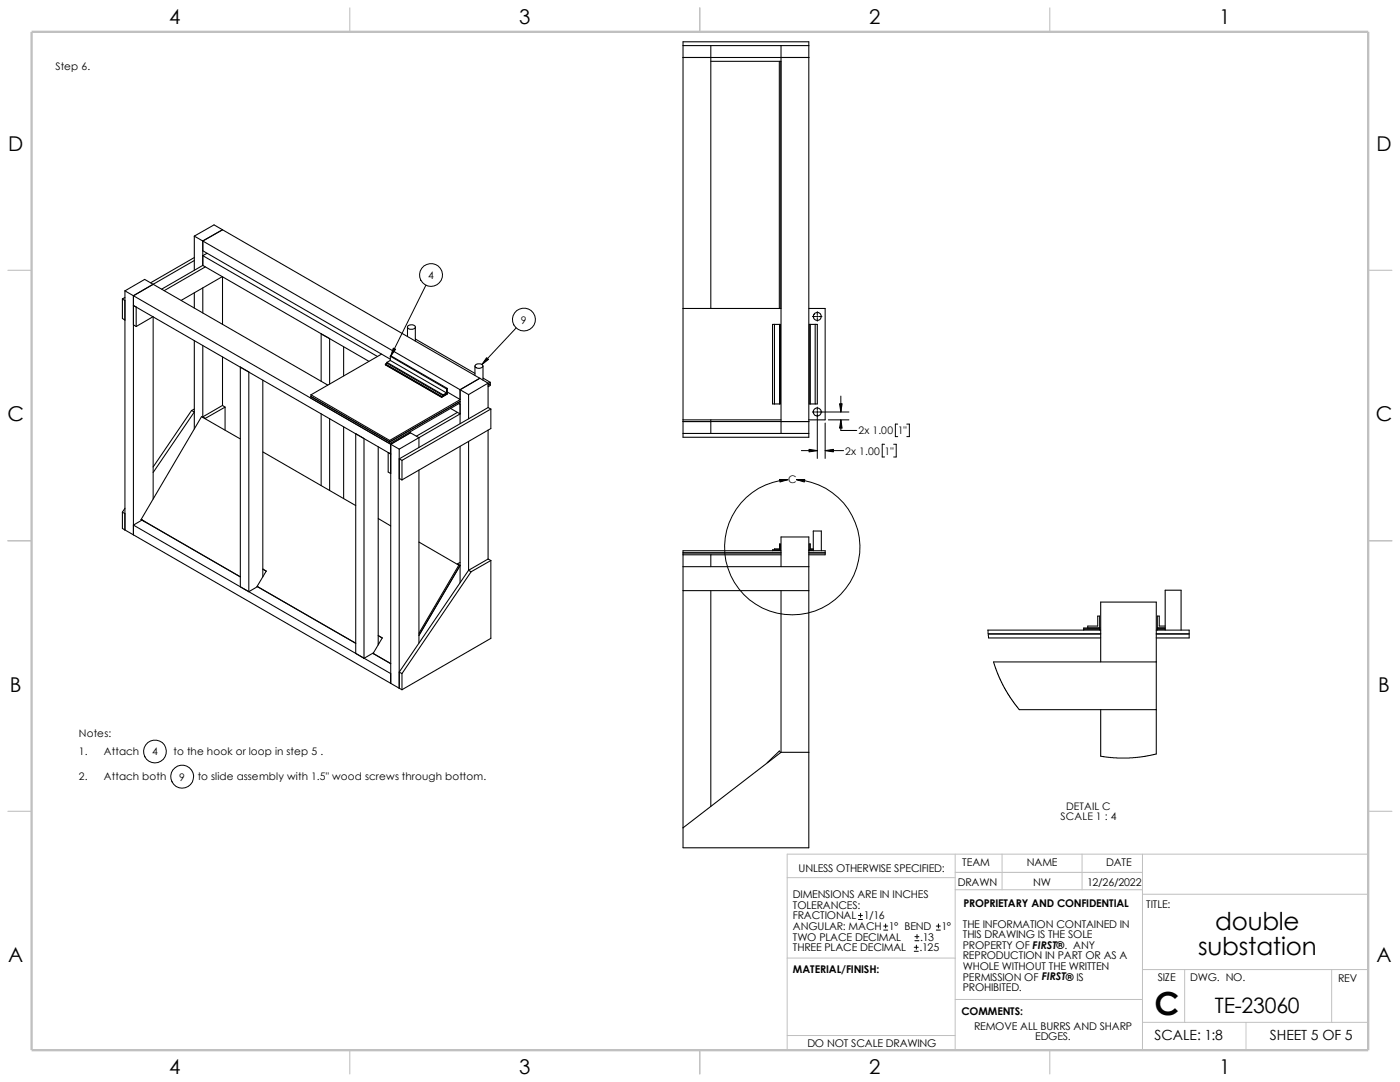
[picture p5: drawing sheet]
<svg xmlns="http://www.w3.org/2000/svg" width="279mm" height="216mm" viewBox="0 0 279 216" stroke-linecap="round" stroke-linejoin="round" font-family="sans-serif">
<g fill="none" stroke="#c0c0c0" stroke-width=".2">
<path d="M157.1 175.1h33.5M190.6 174.1h37.4M190.6 177.5h37.4M190.6 170.4v39.1M200 170.4v7.1M215.9 170.4v7.1M228 178.4h45M228 170.4v39.1M273 170.4h-115.9v39.1M157.1 191.2h33.6M190.6 199.4h37.4M228 193.5h45"/>
<path d="M236.4 193.5v10.5M265.8 193.5v10.5M157.1 206.6h33.5M228 204h45M248.7 204v5.5"/>
</g>
<path d="M69.8 1.6v4.7M139.7 1.6v4.7M209.5 1.6v4.7M1.6 53.9h4.7M273 53.9h4.8M1.6 107.9h4.7M273 107.9h4.8M1.6 161.9h4.7M273 161.9h4.8M69.8 209.5v4.8M139.7 209.5v4.8M209.5 209.5v4.8" fill="none" stroke="#c0c0c0" stroke-width=".21"/>
<path d="M6.3 6.3h266.7v203.2h-266.7z" fill="none" stroke="#c0c0c0" stroke-width=".47"/>
<g fill="none" stroke="#000" stroke-width=".21">
<path d="M136.3 8.3h25.1v78.9h-25.1zM136.3 11.5h25.1M136.3 9.1h25.1M141.9 9.1v52.5M141.9 12.2h14M155.5 12.2v49.4M155.8 12.2v49.4M155.9 9.1v77.4M24.4 59.6l.5 .4M24.4 59.6v3.9l.5 .4M24.9 58v47.7M24.9 59.4l-.5 .2"/>
<path d="M24.9 58l1.7 1M26.6 59v47.7M26.6 59l51.4 29.6M30.6 56.7l-4 2.3M30.6 56.7l34.8 20.1M30.6 56.7l-1.7-.9-4 2.2M38.8 52l-8.2 4.7M38.8 51.4l-8.7 5M38.8 47.1v6.8M38.8 58.4v3.1M38.8 47.1l1.7 1M40.5 53l-8.2 4.7"/>
<path d="M40.5 48.1v4.9M40.5 57.4v5M40.5 50l37.4 21.7M40.5 48.1l51.3 29.7M40.5 53l33.1 19.1M41 53.3l-8.2 4.7M41.3 50.5l-.8 .5 34.8 20.1M44.4 55.2l-8.2 4.7M44.4 45.8l-3.9 2.3M44.4 55.2v9.5M44.4 45.8l-1.7-.9-3.9 2.2M44.4 45.8l51.4 29.7"/>
<path d="M26.6 64.8l.6 .4M27.2 65.2v-3.9l-.6-.3 51.4 29.6-.5-.3v3.9l.5 .3M30.5 63.2l-3.3 2M30.6 63.2v36.4M38.8 67.9v17.7M40.5 68.9v14.3M44.4 71.2v9.7M48 73.2l1.7 1v43.9l-1.7-1zM52.5 75.9v39.2M62.1 78.8v.7l15.7 9M62.1 78.8l15.7 9.1M62.1 79.1l15.7 9.1 14-8.1"/>
<path d="M64.1 76.1v-9.5l1.7 1v9M68.6 69.2v5.8M76.2 70.7l-14.1 8.1M76.9 72.6v.2l11.2 6.5M76.9 72.7l11.2 6.5 1.2-.6v-1.1M76.9 72.6l11.2 6.5M77.2 72.5l11.2 6.5M77.2 72.3v.2M77.2 72.3l11.2 6.5M77.2 72.5l-.3 .1M77.9 71.9l-.7 .4M77.9 71.9l11.2 6.5"/>
<path d="M77.9 71.1v.8M77.9 71.1l11.2 6.5M77.9 71.1l.2-.1 11.2 6.5M81.3 65.3v1.8M81.4 65a.92 .92 0 0 1 1.5 .3 .96 .96 0 0 1-1.6 0zM82.9 65.3v2.8M82.9 67.6l11.9 6.9M88.1 79.1v.2M88.4 78.8v.2M88.4 79l.9-.5-1.2 .6M89.1 78.4l-.7 .4M89.1 77.6v.8"/>
<path d="M89.3 78.6l-1.2 .7M89.3 77.5l-.2 .1M89.3 78.2l2.5 1.5M91.8 79.8l-14 8.1M91.8 77.8v6.7M91.8 77.8l1.7 .9M93.5 78.7v4.9M94.8 73v1.9M95 72.7a.82 .82 0 0 1 1.4 .5 1 1 0 0 1-1.6-.2zM95.8 75.5l-4 2.3M95.8 75.5l1.6 1M96.4 73v2.9"/>
<path d="M96.4 75.4l1.4 .9M97.4 76.5l-3.9 2.2M97.4 76.5v4.8M97.8 76.3l-.4 .2M97.8 76.3v.6l-.4 .3M97.8 76.6l-.4 .2M136.3 61.6h19.6M154.2 64.7h1.5v15.9h-1.5zM154.6 64.7v15.9M155.6 64.7v15.9M161.4 61.6h3.3v22.2h-3.3M161.5 64.7h1.6v15.9h-1.6z"/>
<path d="M161.7 64.7v15.9M162.7 64.7v15.9M38.2 81.9l.6 .3-8.2 12.1M38.2 81.9l-7.6 11.3M38.8 81.6l-.6 .3M44.4 80.9l.5 .3M44.4 80.9l-3.9 2.3M44.9 81.2l-3.9 2.3-.5-.3M44.9 81.2v4.6M48 87.6l-7.8-4.5-12 20.6M52.5 90.2l18.5 10.7M64.1 82.5v14.4"/>
<path d="M65.8 83.5v14.4M68.6 85.2v14.3M71 86.5l1.6 1v43.9l-1.6-1zM75.5 89.1v39.6M77.8 87.9v.6M78 88.6v47.8M78 88.6l1.7 1M79.7 95.5l.5 .3M79.7 89.6v47.7M80.2 91.9v3.9M81.7 86.2l.2 .2M81.9 86.4l-3.9 2.2"/>
<path d="M81.9 86.4l1.7 .9M83.6 87.3l-3.9 2.3M83.6 87.3v2M83.6 93.8v34.5M89.9 81.5l1.9 1.1-8.2 4.7M91.3 82.3l-8.2 4.7M91.6 80.5l.2 .2M91.8 80.4l-14 8.1M91.8 89.1v27.2M93.5 88.1v25.7M97.4 81.3l-17.7 10.3 .5 .3M97.4 81.3l.6 .3"/>
<path d="M97.4 85.8v25.7M98 81.6l-17.8 10.3M98 81.6v3.9l-17.8 10.3M136.3 84.1h25.1M136.3 86.5h25.1M136.3 83.8h19.6M141.9 83.8v2.7M24.4 102.2v3.3l.5 .2M24.4 102.2l.5 .3M24.9 101.4l-.5 .8M24.9 105.7l1.7 1M26.6 106.7l51.4 29.7"/>
<path d="M28.2 103.7l19.8 11.4-19.6-11.3M28.2 103.7l.2 .1M28.4 103.8l.5 .3M28.4 103.8l-1.8 1 51.4 29.6M51.3 117l19.7 11.4M51.3 117l.2 .1M51.4 117.1l-1.7 1M52.5 113.5l.6 .5-1.8 3M75.5 103.5l2.5 1.4M83.6 108.2l8 4.6M91.6 112.8l-8 13.6M91.6 112.8l.2 .1"/>
<path d="M91.8 112.2l-.5 .3 .5 .3-8.2 14M93.5 113.8l-13.8 20.3 .5 .3M93.5 113.8l.5 .3M94 114.1l-13.8 20.3M97.4 111.5l.6 .3M97.4 111.5l-3.9 2.3M98 111.8v15.6l-17.8 10.2M98 111.8l-4 2.3M136.3 113.1h25.1M136.3 117.9h25.1M136.3 110.3h19.6M136.3 110.7h19.6"/>
<path d="M141.9 110.7v2.4M141.9 117.9v43M154.2 109.8h1.5M154.6 109.7v-.2h1v-1h.1v1.4M155.7 109.7h-1.5v.2M155.9 109.9h-19.6v59.3h25.1v-62.1h-5.5v6M155.9 117.9v32.2M161.4 109.9h3.3v.8h-3.3M161.4 110.3h3.3M161.5 109.8h.8M161.5 109.7h.8M162.3 109.9v-3.9h1.6v3.9"/>
<path d="M162.3 109.5h-.6v-1h-.2v1.4M74.5 130.4l3.5 2M74.5 130.4l.2 .1M74.5 130.3l-1.9 1.1M75.5 126.8l.8 .5-1.8 3.1M75.5 128.4l.1 .1M78 136.4l1.7 .9M79.7 137.3l.5 .3M80.2 134.4v3.2M197.1 125.7h22.6M197.2 126.5h22.5M197.3 127.3h22.4"/>
<path d="M198.3 132.1h32.5M216.3 125.5h3.2M217.1 125.3v-.4h2v-2h.4v2.8M219.5 125.3h-3.2v.4M219.7 132.1v-12h11.1v30.4M230.8 125.7h6.5v1.6h-6.5M230.8 126.5h6.5M231 125.5h1.5M231 125.3h1.5M232.5 125.7v-7.9h3.2v7.9M232.5 124.9h-1.1v-2h-.4v2.8M155.8 150.2l-.3-.3-2.4 2.3"/>
<path d="M155.9 150.1h5.5M155.9 150.1l-19.6 15.1M203.4 141.6h27.4M219.7 141.6v9.3"/>
<circle cx="163.1" cy="63.1" r=".79"/>
<circle cx="163.1" cy="82.2" r=".78"/>
</g>
<g fill="none" stroke="#000" stroke-width=".2">
<path d="M85 56.9l-7 14.2M103 65.4l-6.8 7.3M162.1 63.2h.7M162.9 63.2h.4M163.1 62.2v.6M163.1 63v.3M163.1 63.5v.6M163.4 63.2h.6M167.8 79v3.2M157.2 95.7a13.5 13.5 0 0 0-10.6 20.5 13.5 13.5 0 0 0 23 0 13.5 13.5 0 0 0-10.6-20.5M159.9 89.9h3.2M162.1 82.2h.7"/>
<path d="M162.9 82.2h.4M163.1 81.2v.7M163.1 82v.3M163.1 82.5v9M163.4 82.2h6M164.7 84.4v7.1M164.7 89.9h3.7M165.3 83.8h4.1M167.8 83.8v2.1h3.2M176.5 88.6h-.4v2.6h.4M178.4 88.6h.5v2.6h-.5M179.2 84.6h-.5v2.5h.5"/>
<path d="M181 84.6h.5v2.5h-.5M197.1 125.7l.2 1.6M198.3 132.1l.7 2 1.2 2.6 1.4 2.5 1.8 2.4M230.8 150.5l-2.5 .5-2.9 .3-3.2-.1-2.5-.3M171.3 183.5h.8M171.3 182.7h.8M171.7 182.2v.8M176.4 185.6h.8M176.4 184.8h.8M176.7 184.4v.8M182.5 189.8h.8M182.5 189h.8"/>
<path d="M182.6 187.7h.8M182.6 186.9h.8M182.9 188.6v.8M183 186.5v.8M186.9 185.6h.8M186.9 184.8h.8M187.3 184.4v.8"/>
<circle cx="86" cy="54.9" r="2.28"/>
<circle cx="104.6" cy="63.8" r="2.28"/>
<circle cx="30.9" cy="150" r="2.28"/>
<circle cx="36.4" cy="155" r="2.29"/>
</g>
<path d="M78.5 69.5l.5 .2-1 1.4zM97.1 71.4l.4 .3-1.3 1zM155.6 95.7h1.6l-1.5 .5zM159 95.7h1.6l-.1 .5zM161.5 89.7l1.6 .2-1.6 .3zM164.7 89.9l1.6-.2v.5zM167.6 80.6h.5l-.3 1.6zM167.8 83.8l.3 1.6h-.5z" fill="#000" stroke="#000" stroke-width=".2"/>
<text font-size="6.4" x="230.4" y="202.6">C</text>
<g font-size="4.9">
<text x="242.5" y="185.6">double</text>
<text x="239.1" y="190.6">substation</text>
</g>
<text font-size="4.2" x="242.4" y="202.1">TE-23060</text>
<g font-size="4.1">
<text x="33.8" y="4.7">4</text>
<text x="103.6" y="4.7">3</text>
<text x="173.5" y="4.7">2</text>
<text x="243.3" y="4.7">1</text>
<text x="1.7" y="30.1">D</text>
<text x="274.7" y="30.1">D</text>
<text x="1.5" y="84">C</text>
<text x="274.6" y="84">C</text>
<text x="2" y="138">B</text>
<text x="275" y="138">B</text>
<text x="1.7" y="192">A</text>
<text x="274.7" y="192">A</text>
<text x="33.8" y="214.2">4</text>
<text x="103.6" y="214.2">3</text>
<text x="173.5" y="214.2">2</text>
<text x="243.3" y="214.2">1</text>
</g>
<g font-size="2.8">
<text x="230.4" y="207.6">SCALE: 1:8</text>
<text x="253.4" y="207.6">SHEET 5 OF 5</text>
</g>
<g font-size="2.1">
<text x="11" y="13.9">Step 6.</text>
<text x="85.4" y="55.7">4</text>
<text x="104" y="64.6">9</text>
<text x="171.3" y="86.7">2x 1.00</text>
<text x="179.2" y="86.7">1&quot;</text>
<text x="168.7" y="90.8">2x 1.00</text>
<text x="176.5" y="90.8">1&quot;</text>
<text x="157.3" y="96.3">C</text>
<text x="15.7" y="147">Notes:</text>
<text x="15.7" y="150.7">1.</text>
<text x="15.7" y="155.7">2.</text>
<text x="20.7" y="150.7">Attach</text>
<text x="20.7" y="155.7">Attach both</text>
<text x="30.4" y="150.7">4</text>
<text x="34.6" y="150.7">to the hook or loop in step 5 .</text>
<text x="35.8" y="155.7">9</text>
<text x="39.5" y="155.7">to slide assembly with 1.5&quot; wood screws through bottom.</text>
<text x="212.8" y="161.6">DETAIL C</text>
<text x="211.7" y="163.7">SCALE 1 : 4</text>
<text x="159.4" y="173.9">UNLESS OTHERWISE SPECIFIED:</text>
<text x="192" y="172.8">TEAM</text>
<text x="204.9" y="172.8">NAME</text>
<text x="220.8" y="172.8">DATE</text>
<text x="158.2" y="179.2">DIMENSIONS ARE IN INCHES</text>
<text x="191.1" y="176.7">DRAWN</text>
<text x="206.2" y="176.7">NW</text>
<text x="217" y="176.7">12/26/2022</text>
<text x="158.2" y="181.4">TOLERANCES:</text>
<text x="158.2" y="183.5">FRACTIONAL 1/16</text>
<text x="158.2" y="185.6">ANGULAR: MACH 1° BEND</text>
<text x="187.9" y="185.6">1°</text>
<text x="192.2" y="185.1">THE INFORMATION CONTAINED IN</text>
<text x="192.3" y="180.9">PROPRIETARY AND CONFIDENTIAL</text>
<text x="228.8" y="181.2">TITLE:</text>
<text x="158.2" y="187.7">TWO PLACE DECIMAL</text>
<text x="158.2" y="189.8">THREE PLACE DECIMAL</text>
<text x="183.5" y="189.8">.125</text>
<text x="183.6" y="187.7">.13</text>
<text x="192.2" y="187.2">THIS DRAWING IS THE SOLE</text>
<text x="192.2" y="189.3">PROPERTY OF FIRST®. ANY</text>
<text x="192.2" y="191.4">REPRODUCTION IN PART OR AS A</text>
<text x="158.2" y="194.2">MATERIAL/FINISH:</text>
<text x="192.2" y="193.5">WHOLE WITHOUT THE WRITTEN</text>
<text x="192.2" y="195.7">PERMISSION OF FIRST® IS</text>
<text x="192.2" y="197.8">PROHIBITED.</text>
<text x="231.1" y="195.7">SIZE</text>
<text x="237.5" y="195.7">DWG. NO.</text>
<text x="267" y="195.9">REV</text>
<text x="191.9" y="202.6">COMMENTS:</text>
<text x="161.1" y="208.8">DO NOT SCALE DRAWING</text>
<text x="194.4" y="205.5">REMOVE ALL BURRS AND SHARP</text>
<text x="206.6" y="207.6">EDGES.</text>
</g>
</svg>
